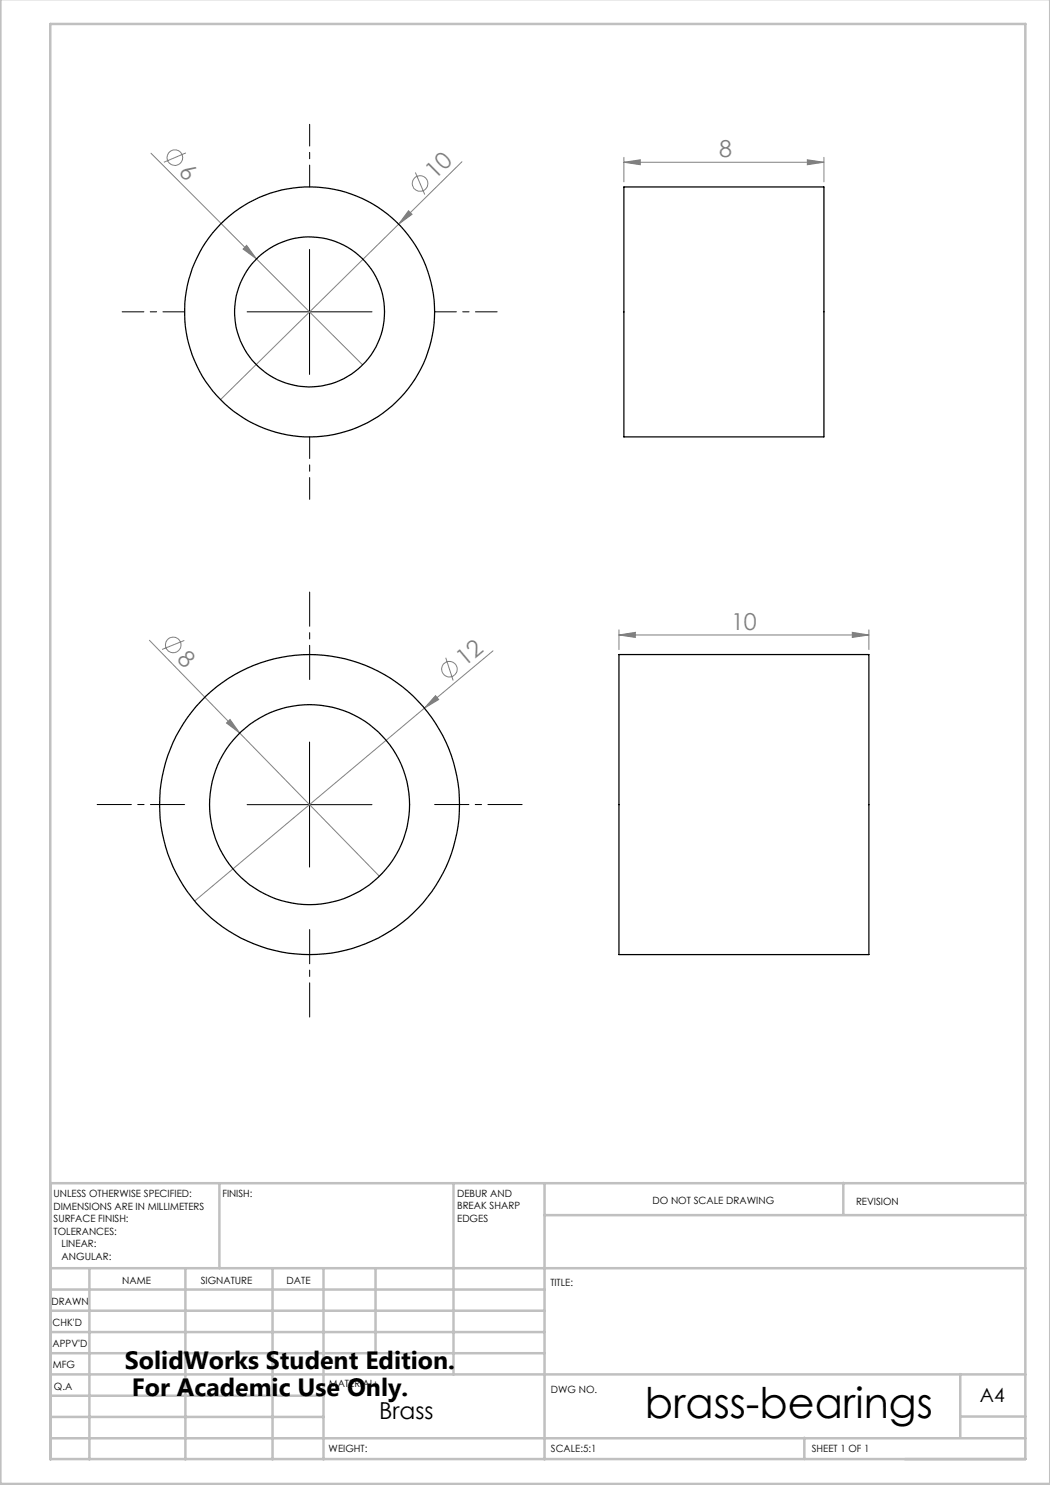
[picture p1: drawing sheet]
<svg xmlns="http://www.w3.org/2000/svg" width="210mm" height="297mm" viewBox="0 0 210 297" stroke-linecap="round" stroke-linejoin="round" font-family="sans-serif">
<g fill="none" stroke="#808080" stroke-width=".2">
<path d="M30.2 30.7l21.1 21.1M37.2 30.6l-4.4 1.9M83.1 34.5l1.8 4.4M92.4 32.3l-48.3 47.6M124.8 32.5l3.3-.5v.9zM124.8 31.5v4.9M124.8 32.5h40M161.5 32l3.3 .5-3.3 .4zM164.8 31.5v4.9M49.3 49.1l2 2.7-2.7-2zM51.3 51.8l21.2 21.2M81.7 42.2l.7 .7-2.7 1.9z"/>
<path d="M29.9 128.1l18 18.5M36.9 128.1l-4.5 1.8M87.1 139.1l.6 .8-2.8 1.7zM89.1 131.5l1.5 4.6M98.6 130.2l-59.7 50M123.8 127l3.3-.5v1zM123.8 126v3.9M123.8 127h50M170.5 126.5l3.3 .5-3.3 .5zM173.8 126v3.9M45.3 144.6l.7-.7 1.9 2.7zM47.9 146.6l28 28.7"/>
<circle cx="35" cy="31.5" r="1.56"/>
<circle cx="84" cy="36.7" r="1.56"/>
<circle cx="34.7" cy="129" r="1.56"/>
<circle cx="89.9" cy="133.8" r="1.56"/>
</g>
<path d="M61.9 135.9v-17.5M36.9 160.9h-17.5M86.9 160.9h17.5M61.9 185.9v17.5" fill="none" stroke="#000" stroke-width=".2" stroke-dasharray="15.2 1.3 1.3 1.3" stroke-dashoffset="8.4"/>
<path d="M61.9 37.4v-12.5M36.9 62.4h-12.5M86.9 62.4h12.5M61.9 87.4v12.5" fill="none" stroke="#000" stroke-width=".2" stroke-dasharray="15.2 1.3 1.3 1.3" stroke-dashoffset="10.9"/>
<path d="M61.9 49.9v25M49.4 62.4h25M61.9 148.4v25M49.4 160.9h25" fill="none" stroke="#000" stroke-width=".2"/>
<g fill="none" stroke="#c0c0c0" stroke-width=".5">
<path d="M.1 -.1v296.9h209.9v-296.9M10.1 4.8h195v287h-195zM43.9 236.6v17M90.7 236.6v38.3M108.9 236.6v55.3M168.7 236.6v6.3M205.1 236.6h-195v55.3M10.1 253.6h195M10.1 257.9h98.8M17.9 253.6v38.3M37.1 253.6v38.3M54.5 253.6v38.3"/>
<path d="M64.7 253.6v38.3M75.1 253.6v17M108.9 243h96.2M10.1 270.6h98.8M10.1 266.4h98.8M10.1 262.1h98.8M10.1 279.1h54.6M10.1 274.9h195M192.1 274.8v12.7M10.1 287.7h195M10.1 283.4h54.6M160.9 287.5v4.3"/>
<path d="M192.1 283.3h13"/>
</g>
<g fill="#808080">
<path d="M45.3 144.6l.7-.7 1.9 2.7z"/>
<path d="M49.3 49.1l2 2.7-2.7-2z"/>
<path d="M87.1 139.1l.6 .8-2.8 1.7z"/>
<path d="M81.7 42.2l.7 .7-2.7 1.9z"/>
<path d="M161.5 32l3.3 .5-3.3 .4zM124.8 32.5l3.3-.5v.9zM170.5 126.5l3.3 .5-3.3 .5zM123.8 127l3.3-.5v1z"/>
</g>
<g fill="none" stroke="#000" stroke-width=".25">
<path d="M124.8 37.4h40v50h-40zM123.8 130.9h50v60h-50z"/>
<circle cx="61.9" cy="62.4" r="15"/>
<circle cx="61.9" cy="62.4" r="25"/>
<circle cx="61.9" cy="160.9" r="30"/>
<circle cx="61.9" cy="160.9" r="20"/>
</g>
<text font-size="8.5" x="129" y="283.5">brass-bearings</text>
<g font-size="5">
<text x="25" y="273.7">SolidWorks Student Edition.</text>
<text x="26.4" y="279.2">For Academic Use Only.</text>
</g>
<g font-size="4.7" fill="#808080">
<text x="35.6" y="34.5" transform="rotate(45 35.6 34.5)">6</text>
<text x="143.9" y="31.4">8</text>
<text x="87.1" y="36.1" transform="rotate(-45 87.1 36.1)">10</text>
<text x="146.2" y="126">10</text>
<text x="35.2" y="132" transform="rotate(46 35.2 132)">8</text>
<text x="93" y="133.5" transform="rotate(-40 93 133.5)">12</text>
</g>
<text font-size="4.7" x="75.8" y="283.8">Brass</text>
<text font-size="3.9" x="196" y="280.4">A4</text>
<g font-size="2">
<text x="10.7" y="239.5">UNLESS OTHERWISE SPECIFIED:</text>
<text x="44.5" y="239.5">FINISH:</text>
<text x="91.4" y="239.4">DEBUR AND</text>
<text x="10.7" y="242">DIMENSIONS ARE IN MILLIMETERS</text>
<text x="10.7" y="244.5">SURFACE FINISH:</text>
<text x="91.4" y="241.9">BREAK SHARP</text>
<text x="91.4" y="244.4">EDGES</text>
<text x="130.5" y="240.8">DO NOT SCALE DRAWING</text>
<text x="171.2" y="241">REVISION</text>
<text x="10.7" y="247">TOLERANCES:</text>
<text x="12.3" y="249.5">LINEAR:</text>
<text x="12.3" y="252">ANGULAR:</text>
<text x="24.4" y="256.9">NAME</text>
<text x="40.1" y="256.8">SIGNATURE</text>
<text x="57.3" y="256.8">DATE</text>
<text x="110.1" y="257.1">TITLE:</text>
<text x="10.3" y="260.9">DRAWN</text>
<text x="10.5" y="269.3">APPV'D</text>
<text x="10.5" y="265.2">CHK'D</text>
<text x="10.6" y="273.6">MFG</text>
<text x="10.8" y="278">Q.A</text>
<text x="65.8" y="277.4">MATERIAL:</text>
<text x="110.2" y="278.5">DWG NO.</text>
<text x="65.7" y="290.4">WEIGHT:</text>
<text x="110.2" y="290.5">SCALE:5:1</text>
<text x="162.4" y="290.4">SHEET 1 OF 1</text>
</g>
</svg>
